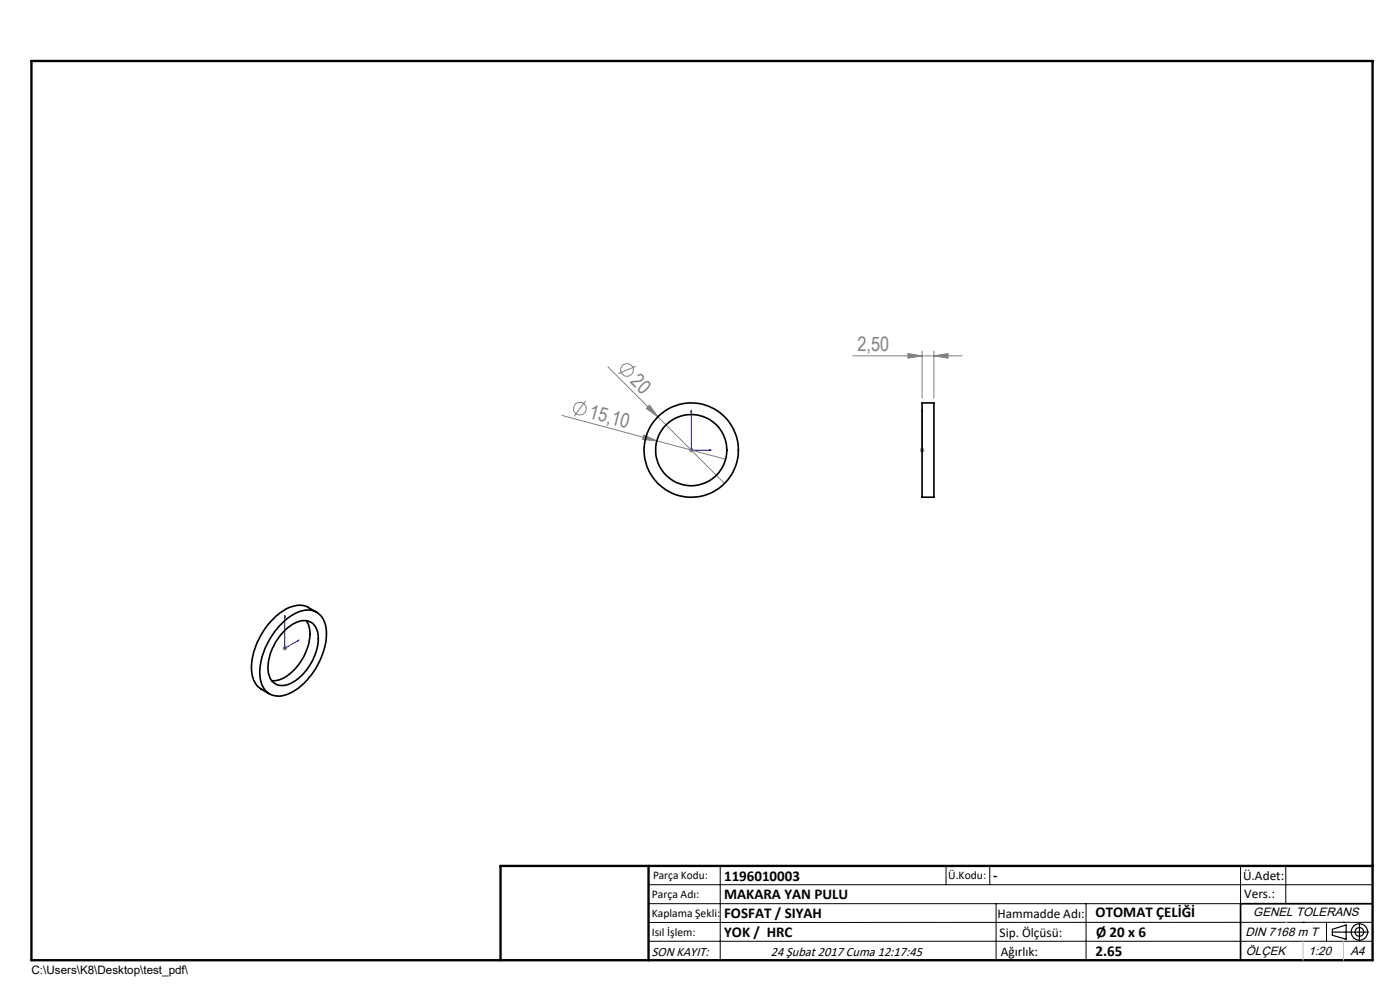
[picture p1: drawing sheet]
<svg xmlns="http://www.w3.org/2000/svg" width="297mm" height="210mm" viewBox="0 0 297 210" stroke-linecap="round" stroke-linejoin="round" font-family="sans-serif">
<g fill="none" stroke="#808080" stroke-width=".21">
<path d="M129 77.8l24.7 24.7M134.9 77.7l-3.8 1.6M180.9 75.5h23.2M192.6 75l3 .5-3 .5zM195.6 74.5v10M198.1 75.5l3-.5v1zM198.1 74.5v10M119.2 88.1l20.1 5.4M124.2 85l-2.4 3.3M136.6 92.3l2.7 1.2-3-.3zM137.1 86.6l.7-.7 1.8 2.5zM139.3 93.5l14.7 3.9"/>
<path d="M146.2 95.5h.9M146.6 95v1M147 95.1l-.7 .7M195.1 95.5h1M195.3 95.1l.7 .7M195.6 95v1M196 95.1l-.7 .7M59.9 137.5h1M60.1 137.2l.7 .7M60.4 137v1M60.8 137.2l-.7 .7"/>
<circle cx="133" cy="78.5" r="1.34"/>
<circle cx="123" cy="86.7" r="1.35"/>
</g>
<g fill="none" stroke="#000" stroke-width=".25">
<path d="M282.6 197.7h7.8M282.6 197.1l3-.9v3l-3-.8zM288.4 195.8v3.8M106.2 203.7h185"/>
<circle cx="288.4" cy="197.7" r="1.74"/>
<circle cx="288.4" cy="197.7" r=".93"/>
</g>
<path d="M146.6 87l.2 .4h-.3zM146.6 87v8.5h4.3M150.5 95.4l.4 .1-.4 .1zM195.6 95.4v.2zM195.6 87v.4v-.4M195.6 95.5h.1M195.6 87v8.5M60.4 130.6l.1 .3-.1 .1zM60.4 130.6v6.9l3-1.7M63.1 135.9l.3-.1-.3 .3z" fill="none" stroke="#00f" stroke-width=".21"/>
<g fill="none" stroke="#000" stroke-width=".21">
<path d="M137.6 187.7h153.6M137.6 191.7h153.6M137.6 199.7h153.6M152.8 183.7v20M200.7 183.7v4M210 183.7v4M211.3 191.7v12M230.4 191.7v12M263.2 183.7v20M272.8 183.7v8M276.4 195.6h.1M281.4 195.6v4.1"/>
<path d="M285 195.6h.1M291.2 195.6l-153.6 .1"/>
</g>
<path d="M291.2 191.7h-28v12" fill="none" stroke="#000" stroke-width=".35"/>
<path d="M6.7 12.9h284.5v190.8h-284.5zM137.6 183.7v20M291.2 183.7h-185v20" fill="none" stroke="#000" stroke-width=".5"/>
<path d="M276.4 199.7v4M285 199.7v4" fill="none" stroke="#c0c0c0" stroke-width=".21"/>
<path d="M272.8 195.6h.1" fill="none" stroke="#c0c0c0" stroke-width=".25"/>
<g fill="#00f">
<path d="M150.5 95.4l.4 .1-.4 .1zM146.6 87l.2 .4h-.3z"/>
<path d="M195.6 95.4v.2zM195.6 87v.4z"/>
<path d="M63.1 135.9l.3-.1-.3 .3zM60.4 130.6l.1 .3-.1 .1z"/>
</g>
<g fill="#808080">
<path d="M137.1 86.6l.7-.7 1.8 2.5z"/>
<path d="M136.6 92.3l2.7 1.2-3-.3z"/>
<path d="M192.6 75l3 .5-3 .5zM198.1 75.5l3-.5v1z"/>
</g>
<g fill="none" stroke="#000" stroke-width=".35">
<path d="M195.6 85.5h2.5v20h-2.5zM59.3 132.7a8.2 8.2 0 0 1 6.6-3.3 4.3 4.3 0 0 1 3.4 4.6 15.1 15.1 0 0 1-8.2 13.2 4 4 0 0 1-5.9-3.5 15.1 15.1 0 0 1 4.1-11zM60.1 134a5.8 5.8 0 0 1 5.3-2.2 3.7 3.7 0 0 1 2.1 4 11.4 11.4 0 0 1-6.5 9.4 3 3 0 0 1-4.1-2.9 11 11 0 0 1 3.2-8.3zM65 131.6a6.3 6.3 0 0 1 .3 5.7 10.9 10.9 0 0 1-6 6.9l-1.7 .2M67.2 129.9l-1.8-1a5.2 5.2 0 0 0-5.6 .9 15.4 15.4 0 0 0-6.4 12.9 4.6 4.6 0 0 0 2 3.5l1.8 1"/>
<circle cx="146.6" cy="95.5" r="10"/>
<circle cx="146.6" cy="95.5" r="7.6"/>
</g>
<g font-size="4.2" fill="#808080">
<text x="181.9" y="74.5">2,50</text>
<text x="133.6" y="81.1" transform="rotate(45 133.6 81.1)">20</text>
<text x="124.8" y="88.6" transform="rotate(15 124.8 88.6)">15,10</text>
</g>
<g font-size="3.2">
<text x="153.6" y="186.8">1196010003</text>
<text x="153.6" y="190.8">MAKARA YAN PULU</text>
<text x="210.7" y="186.6">-</text>
<text x="153.6" y="194.8">FOSFAT / SIYAH</text>
<text x="232.4" y="194.5">OTOMAT ÇELİĞİ</text>
<text x="153.6" y="198.8">YOK / HRC</text>
<text x="232.4" y="202.8">2.65</text>
<text x="232.5" y="198.8">Ø 20 x 6</text>
</g>
<g font-size="2.8">
<text x="263.7" y="186.7">Ü.Adet:</text>
<text x="263.9" y="190.5">Vers.:</text>
<text x="211.6" y="194.8">Hammadde Adı:</text>
<text x="138.3" y="202.8">SON KAYIT:</text>
<text x="163.5" y="202.8">24 Şubat 2017 Cuma 12:17:45</text>
<text x="212.1" y="198.7">Sip. Ölçüsü:</text>
<text x="212.3" y="202.7">Ağırlık:</text>
</g>
<g font-size="2.6">
<text x="265.9" y="194.4">GENEL TOLERANS</text>
<text x="264.2" y="198.5">DIN 7168 m T</text>
<text x="264.3" y="202.6">ÖLÇEK</text>
<text x="277.6" y="202.6">1:20</text>
<text x="286.5" y="202.6">A4</text>
</g>
<g font-size="2.5">
<text x="138.3" y="190.5">Parça Adı:</text>
<text x="138.5" y="186.5">Parça Kodu:</text>
<text x="201.2" y="186.5">Ü.Kodu:</text>
<text x="138.3" y="194.5">Kaplama Şekli:</text>
<text x="138.3" y="198.6">Isıl İşlem:</text>
<text x="6.7" y="206.7">C:\Users\K8\Desktop\test_pdf\</text>
</g>
</svg>
